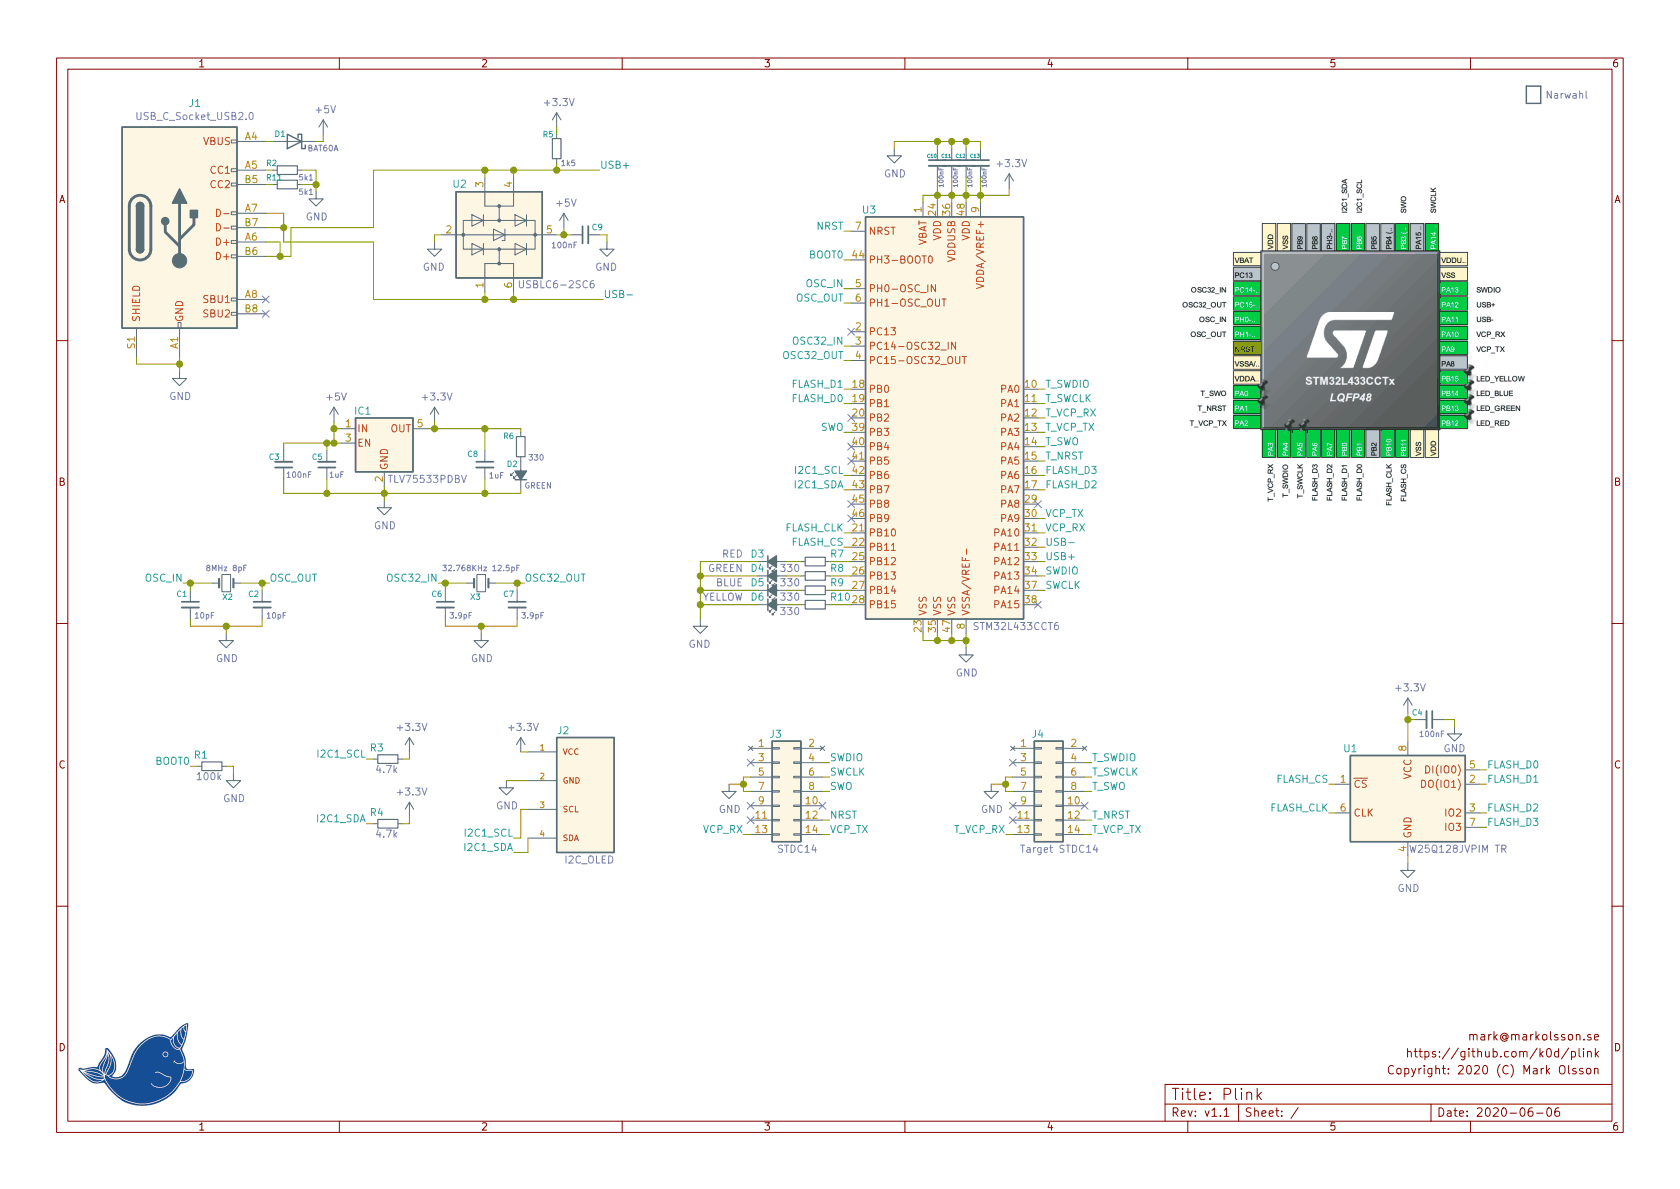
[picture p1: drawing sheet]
EESchema Schematic File Version 4
EELAYER 30 0
EELAYER END
$Descr A4 11693 8268
encoding utf-8
Sheet 1 1
Title "Plink"
Date "2020-06-06"
Rev "v1.1"
Comp "2020 (C) Mark Olsson"
Comment1 "mark@markolsson.se"
Comment2 "https://github.com/k0d/plink"
Comment3 ""
Comment4 ""
$EndDescr
$Comp
L Device:LED_Small_ALT D2
U 1 1
P 3625 3300
F 0 "D2" V 3700 3400 39  0000 R CNN
F 1 "GREEN" V 3550 3275 39  0000 R CNN
F 2 "01_Passives:LED_0603" V 3625 3300 50  0001 C CNN
F 3 "~" V 3625 3300 50  0001 C CNN
	1    3625 3300
	0    -1   -1   0   
$EndComp
$Comp
L Device:R_Small R6
U 1 1
P 3625 3100
F 0 "R6" H 3500 3175 39  0000 L CNN
F 1 "330" H 3675 3025 39  0000 L CNN
F 2 "01_Passives:R_0603" H 3625 3100 50  0001 C CNN
F 3 "~" H 3625 3100 50  0001 C CNN
	1    3625 3100
	1    0    0    -1  
$EndComp
$Comp
L Regulator_Linear:TLV75533PDBV IC?
U 1 1
P 2675 3075
AR Path="/5E929DEB/5ED2F955" Ref="IC?"  Part="1" 
AR Path="/5ED2F955" Ref="IC1"  Part="1" 
F 0 "IC1" H 2525 3300 50  0000 C CNN
F 1 "TLV75533PDBV" H 2975 2825 50  0000 C CNN
F 2 "01_Packages:SOT-23-5" H 2675 3400 50  0001 C CIN
F 3 "http://www.ti.com/lit/ds/symlink/tlv755p.pdf" H 2675 3125 50  0001 C CNN
	1    2675 3075
	1    0    0    -1  
$EndComp
$Comp
L power:GND #PWR?
U 1 1
P 2675 3475
AR Path="/5E929DEB/5ED2F956" Ref="#PWR?"  Part="1" 
AR Path="/5ED2F956" Ref="#PWR017"  Part="1" 
F 0 "#PWR017" H 2675 3225 50  0001 C CNN
F 1 "GND" H 2680 3302 50  0000 C CNN
F 2 "" H 2675 3475 50  0001 C CNN
F 3 "" H 2675 3475 50  0001 C CNN
	1    2675 3475
	1    0    0    -1  
$EndComp
$Comp
L power:+5V #PWR?
U 1 1
P 2325 2925
AR Path="/5E929DEB/5ED2F957" Ref="#PWR?"  Part="1" 
AR Path="/5ED2F957" Ref="#PWR014"  Part="1" 
F 0 "#PWR014" H 2325 2775 50  0001 C CNN
F 1 "+5V" H 2340 3098 50  0000 C CNN
F 2 "" H 2325 2925 50  0001 C CNN
F 3 "" H 2325 2925 50  0001 C CNN
	1    2325 2925
	1    0    0    -1  
$EndComp
$Comp
L Device:C_Small C?
U 1 1
P 2275 3225
AR Path="/5E929DEB/5ECA87D8" Ref="C?"  Part="1" 
AR Path="/5ECA87D8" Ref="C5"  Part="1" 
F 0 "C5" H 2300 3175 39  0000 L CNN
F 1 "1uF" H 2150 3300 39  0000 L CNN
F 2 "01_Passives:C_0603" H 2275 3225 50  0001 C CNN
F 3 "~" H 2275 3225 50  0001 C CNN
	1    2275 3225
	-1   0    0    1   
$EndComp
$Comp
L Device:C_Small C?
U 1 1
P 1975 3225
AR Path="/5E929DEB/5ECA87DA" Ref="C?"  Part="1" 
AR Path="/5ECA87DA" Ref="C3"  Part="1" 
F 0 "C3" H 2000 3175 39  0000 L CNN
F 1 "100nF" H 1775 3300 39  0000 L CNN
F 2 "01_Passives:C_0603" H 1975 3225 50  0001 C CNN
F 3 "~" H 1975 3225 50  0001 C CNN
	1    1975 3225
	-1   0    0    1   
$EndComp
$Comp
L power:+3.3V #PWR?
U 1 1
P 3025 2925
AR Path="/5E929DEB/5ECA87D7" Ref="#PWR?"  Part="1" 
AR Path="/5ECA87D7" Ref="#PWR019"  Part="1" 
F 0 "#PWR019" H 3025 2775 50  0001 C CNN
F 1 "+3.3V" H 3040 3098 50  0000 C CNN
F 2 "" H 3025 2925 50  0001 C CNN
F 3 "" H 3025 2925 50  0001 C CNN
	1    3025 2925
	1    0    0    -1  
$EndComp
$Comp
L power:GND #PWR?
U 1 1
P 1575 4400
AR Path="/5E90FEC6/5E9773BC" Ref="#PWR?"  Part="1" 
AR Path="/5E9773BC" Ref="#PWR03"  Part="1" 
F 0 "#PWR03" H 1575 4150 50  0001 C CNN
F 1 "GND" H 1580 4227 50  0000 C CNN
F 2 "" H 1575 4400 50  0001 C CNN
F 3 "" H 1575 4400 50  0001 C CNN
	1    1575 4400
	1    0    0    -1  
$EndComp
$Comp
L Device:C_Small C?
U 1 1
P 1825 4200
AR Path="/5E90FEC6/5E9773C2" Ref="C?"  Part="1" 
AR Path="/5E9773C2" Ref="C2"  Part="1" 
F 0 "C2" H 1725 4275 39  0000 L CNN
F 1 "10pF" H 1850 4125 39  0000 L CNN
F 2 "01_Passives:C_0603" H 1825 4200 50  0001 C CNN
F 3 "~" H 1825 4200 50  0001 C CNN
	1    1825 4200
	1    0    0    -1  
$EndComp
$Comp
L Device:C_Small C?
U 1 1
P 1325 4200
AR Path="/5E90FEC6/5E9773C8" Ref="C?"  Part="1" 
AR Path="/5E9773C8" Ref="C1"  Part="1" 
F 0 "C1" H 1225 4275 39  0000 L CNN
F 1 "10pF" H 1350 4125 39  0000 L CNN
F 2 "01_Passives:C_0603" H 1325 4200 50  0001 C CNN
F 3 "~" H 1325 4200 50  0001 C CNN
	1    1325 4200
	1    0    0    -1  
$EndComp
$Comp
L Device:R_Small R?
U 1 1
P 1475 5325
AR Path="/5E90FEC6/5EC7ACEF" Ref="R?"  Part="1" 
AR Path="/5EC7ACEF" Ref="R1"  Part="1" 
F 0 "R1" V 1550 5350 50  0000 L CNN
F 1 "100k" V 1400 5250 50  0000 L CNN
F 2 "01_Passives:R_0603" H 1475 5325 50  0001 C CNN
F 3 "~" H 1475 5325 50  0001 C CNN
	1    1475 5325
	0    -1   -1   0   
$EndComp
Text Label 1325 5325 2    50   ~ 0
BOOT0
Text Label 4200 2075 0    50   ~ 0
USB-
Text Label 4175 1175 0    50   ~ 0
USB+
Text Label 1875 4050 0    50   ~ 0
OSC_OUT
$Comp
L Device:Crystal_Small X?
U 1 1
P 1575 4050
AR Path="/5E90FEC6/5EBCBDAC" Ref="X?"  Part="1" 
AR Path="/5EBCBDAC" Ref="X2"  Part="1" 
F 0 "X2" H 1525 4150 39  0000 L CNN
F 1 "8MHz 8pF" H 1425 3950 39  0000 L CNN
F 2 "01_Packages:Crystal_4p_3225" H 1575 4050 50  0001 C CNN
F 3 "~" H 1575 4050 50  0001 C CNN
	1    1575 4050
	-1   0    0    1   
$EndComp
$Comp
L Device:R_Small R5
U 1 1
P 3875 1025
F 0 "R5" H 3775 1125 39  0000 L CNN
F 1 "1k5" H 3900 925 39  0000 L CNN
F 2 "01_Passives:R_0603" H 3875 1025 50  0001 C CNN
F 3 "~" H 3875 1025 50  0001 C CNN
	1    3875 1025
	1    0    0    -1  
$EndComp
$Comp
L power:+3.3V #PWR020
U 1 1
P 3875 875
F 0 "#PWR020" H 3875 725 50  0001 C CNN
F 1 "+3.3V" H 3890 1048 50  0000 C CNN
F 2 "" H 3875 875 50  0001 C CNN
F 3 "" H 3875 875 50  0001 C CNN
	1    3875 875 
	1    0    0    -1  
$EndComp
Text Label 1275 4050 2    50   ~ 0
OSC_IN
$Comp
L power:GND #PWR?
U 1 1
P 1625 5375
AR Path="/5E90FEC6/5EBCBDAA" Ref="#PWR?"  Part="1" 
AR Path="/5EBCBDAA" Ref="#PWR06"  Part="1" 
F 0 "#PWR06" H 1625 5125 50  0001 C CNN
F 1 "GND" H 1630 5202 50  0000 C CNN
F 2 "" H 1625 5375 50  0001 C CNN
F 3 "" H 1625 5375 50  0001 C CNN
	1    1625 5375
	1    0    0    -1  
$EndComp
$Comp
L power:+5V #PWR?
U 1 1
P 3925 1575
AR Path="/5E929DEB/5EBFFC1B" Ref="#PWR?"  Part="1" 
AR Path="/5EBFFC1B" Ref="#PWR021"  Part="1" 
F 0 "#PWR021" H 3925 1425 50  0001 C CNN
F 1 "+5V" H 3940 1748 50  0000 C CNN
F 2 "" H 3925 1575 50  0001 C CNN
F 3 "" H 3925 1575 50  0001 C CNN
	1    3925 1575
	1    0    0    -1  
$EndComp
$Comp
L Device:C_Small C?
U 1 1
P 4075 1625
AR Path="/5E929DEB/5EC46955" Ref="C?"  Part="1" 
AR Path="/5EC46955" Ref="C9"  Part="1" 
AR Path="/5EABF080/5EC46955" Ref="C?"  Part="1" 
F 0 "C9" V 4125 1500 40  0000 L CNN
F 1 "100nF" V 4000 1675 40  0000 L CNN
F 2 "01_Passives:C_0603" H 4075 1625 50  0001 C CNN
F 3 "~" H 4075 1625 50  0001 C CNN
	1    4075 1625
	0    -1   -1   0   
$EndComp
$Comp
L power:GND #PWR022
U 1 1
P 4225 1675
F 0 "#PWR022" H 4225 1425 50  0001 C CNN
F 1 "GND" H 4230 1502 50  0000 C CNN
F 2 "" H 4225 1675 50  0001 C CNN
F 3 "" H 4225 1675 50  0001 C CNN
	1    4225 1675
	-1   0    0    -1  
$EndComp
Wire Wire Line
	4225 1625 4175 1625
Wire Wire Line
	3875 875  3875 925 
Wire Wire Line
	3875 1175 3875 1125
Wire Wire Line
	3875 1175 4175 1175
Wire Wire Line
	4225 1675 4225 1625
Wire Wire Line
	3975 1625 3925 1625
Wire Wire Line
	3925 1625 3925 1575
Connection ~ 3925 1625
Wire Wire Line
	3925 1625 3875 1625
Wire Wire Line
	2375 2975 2325 2975
Wire Wire Line
	2325 2925 2325 2975
Wire Wire Line
	2375 3075 2325 3075
Connection ~ 2325 2975
Wire Wire Line
	2325 2975 2325 3075
Wire Wire Line
	2675 3375 2675 3425
Wire Wire Line
	2325 3075 2275 3075
Wire Wire Line
	1975 3075 1975 3125
Connection ~ 2325 3075
Wire Wire Line
	2275 3125 2275 3075
Connection ~ 2275 3075
Wire Wire Line
	2275 3075 1975 3075
Wire Wire Line
	1975 3325 1975 3425
Wire Wire Line
	1975 3425 2275 3425
Connection ~ 2675 3425
Wire Wire Line
	2675 3425 2675 3475
Wire Wire Line
	2275 3325 2275 3425
Connection ~ 2275 3425
Wire Wire Line
	2275 3425 2675 3425
Wire Wire Line
	2975 2975 3025 2975
Wire Wire Line
	3025 2975 3025 2925
Wire Wire Line
	3025 2975 3375 2975
Connection ~ 3025 2975
$Comp
L Device:C_Small C?
U 1 1
P 3375 3225
AR Path="/5E929DEB/5EC1C08E" Ref="C?"  Part="1" 
AR Path="/5EC1C08E" Ref="C8"  Part="1" 
F 0 "C8" H 3250 3300 39  0000 L CNN
F 1 "1uF" H 3400 3150 39  0000 L CNN
F 2 "01_Passives:C_0603" H 3375 3225 50  0001 C CNN
F 3 "~" H 3375 3225 50  0001 C CNN
	1    3375 3225
	1    0    0    -1  
$EndComp
Wire Wire Line
	3375 2975 3375 3125
Wire Wire Line
	3375 2975 3625 2975
Connection ~ 3375 2975
Wire Wire Line
	3375 3425 3375 3325
Wire Wire Line
	2675 3425 3375 3425
Wire Wire Line
	3375 3425 3625 3425
Wire Wire Line
	3625 3425 3625 3400
Connection ~ 3375 3425
Wire Wire Line
	3625 2975 3625 3000
Wire Wire Line
	1575 5325 1625 5325
Wire Wire Line
	1625 5325 1625 5375
Wire Wire Line
	1375 5325 1325 5325
Wire Wire Line
	1475 4050 1325 4050
Wire Wire Line
	1325 4050 1325 4100
Wire Wire Line
	1325 4300 1325 4350
Wire Wire Line
	1325 4350 1575 4350
Wire Wire Line
	1575 4350 1825 4350
Wire Wire Line
	1825 4350 1825 4300
Wire Wire Line
	1675 4050 1825 4050
Wire Wire Line
	1825 4050 1825 4100
Wire Wire Line
	1275 4050 1325 4050
Connection ~ 1325 4050
Wire Wire Line
	1825 4050 1875 4050
Connection ~ 1825 4050
Connection ~ 1575 4350
Wire Wire Line
	1575 4400 1575 4350
$Comp
L Device:R_Small R?
U 1 1
P 2700 5275
AR Path="/5E90FEC6/5ED9C532" Ref="R?"  Part="1" 
AR Path="/5ED9C532" Ref="R3"  Part="1" 
F 0 "R3" V 2775 5300 50  0000 L CNN
F 1 "4.7k" V 2625 5200 50  0000 L CNN
F 2 "01_Passives:R_0603" H 2700 5275 50  0001 C CNN
F 3 "~" H 2700 5275 50  0001 C CNN
	1    2700 5275
	0    -1   -1   0   
$EndComp
Wire Wire Line
	2850 5225 2850 5275
Wire Wire Line
	2850 5275 2800 5275
Wire Wire Line
	2600 5275 2550 5275
$Comp
L power:+3.3V #PWR?
U 1 1
P 2850 5225
AR Path="/5E929DEB/5EDC26E6" Ref="#PWR?"  Part="1" 
AR Path="/5EDC26E6" Ref="#PWR07"  Part="1" 
F 0 "#PWR07" H 2850 5075 50  0001 C CNN
F 1 "+3.3V" H 2865 5398 50  0000 C CNN
F 2 "" H 2850 5225 50  0001 C CNN
F 3 "" H 2850 5225 50  0001 C CNN
	1    2850 5225
	1    0    0    -1  
$EndComp
Text Label 2550 5275 2    50   ~ 0
I2C1_SCL
$Comp
L Device:R_Small R?
U 1 1
P 2700 5725
AR Path="/5E90FEC6/5EDC36BD" Ref="R?"  Part="1" 
AR Path="/5EDC36BD" Ref="R4"  Part="1" 
F 0 "R4" V 2775 5750 50  0000 L CNN
F 1 "4.7k" V 2625 5650 50  0000 L CNN
F 2 "01_Passives:R_0603" H 2700 5725 50  0001 C CNN
F 3 "~" H 2700 5725 50  0001 C CNN
	1    2700 5725
	0    -1   -1   0   
$EndComp
Wire Wire Line
	2850 5675 2850 5725
Wire Wire Line
	2850 5725 2800 5725
Wire Wire Line
	2600 5725 2550 5725
$Comp
L power:+3.3V #PWR?
U 1 1
P 2850 5675
AR Path="/5E929DEB/5EDC36CA" Ref="#PWR?"  Part="1" 
AR Path="/5EDC36CA" Ref="#PWR08"  Part="1" 
F 0 "#PWR08" H 2850 5525 50  0001 C CNN
F 1 "+3.3V" H 2865 5848 50  0000 C CNN
F 2 "" H 2850 5675 50  0001 C CNN
F 3 "" H 2850 5675 50  0001 C CNN
	1    2850 5675
	1    0    0    -1  
$EndComp
Text Label 2550 5725 2    50   ~ 0
I2C1_SDA
$Comp
L 00_Components:I2C_OLED J2
U 1 1
P 5375 5825
F 0 "J2" H 3875 6575 50  0000 L CNN
F 1 "I2C_OLED" H 3925 5675 50  0000 L CNN
F 2 "00_Components:OLED_i2c" H 5375 5825 50  0001 L BNN
F 3 "" H 5375 5825 50  0001 C CNN
	1    5375 5825
	1    0    0    -1  
$EndComp
Wire Wire Line
	3675 5825 3675 5925
Text Label 3575 5825 2    50   ~ 0
I2C1_SCL
Wire Wire Line
	3675 5925 3575 5925
Wire Wire Line
	3625 5825 3575 5825
Wire Wire Line
	3625 5625 3625 5825
Wire Wire Line
	3675 5625 3625 5625
Wire Wire Line
	3525 5425 3675 5425
Wire Wire Line
	3625 5225 3675 5225
Text Label 3575 5925 2    50   ~ 0
I2C1_SDA
$Comp
L power:+3.3V #PWR?
U 1 1
P 3625 5225
AR Path="/5E929DEB/5E9A36AD" Ref="#PWR?"  Part="1" 
AR Path="/5E9A36AD" Ref="#PWR015"  Part="1" 
F 0 "#PWR015" H 3625 5075 50  0001 C CNN
F 1 "+3.3V" H 3640 5398 50  0000 C CNN
F 2 "" H 3625 5225 50  0001 C CNN
F 3 "" H 3625 5225 50  0001 C CNN
	1    3625 5225
	1    0    0    -1  
$EndComp
$Comp
L power:GND #PWR?
U 1 1
P 3525 5425
AR Path="/5E929DEB/5E9A36A7" Ref="#PWR?"  Part="1" 
AR Path="/5E9A36A7" Ref="#PWR013"  Part="1" 
F 0 "#PWR013" H 3525 5175 50  0001 C CNN
F 1 "GND" H 3530 5252 50  0000 C CNN
F 2 "" H 3525 5425 50  0001 C CNN
F 3 "" H 3525 5425 50  0001 C CNN
	1    3525 5425
	1    0    0    -1  
$EndComp
NoConn ~ 7050 5300
Wire Wire Line
	7000 5800 7050 5800
Wire Wire Line
	7000 5450 7000 5400
Connection ~ 7000 5450
Wire Wire Line
	7000 5450 6900 5450
Wire Wire Line
	7000 5400 7050 5400
Wire Wire Line
	7000 5500 7050 5500
$Comp
L power:GND #PWR?
U 1 1
P 6900 5450
AR Path="/5E90FEC6/5ECD23DB" Ref="#PWR?"  Part="1" 
AR Path="/5ECD23DB" Ref="#PWR026"  Part="1" 
F 0 "#PWR026" H 6900 5200 50  0001 C CNN
F 1 "GND" H 6905 5277 50  0000 C CNN
F 2 "" H 6900 5450 50  0001 C CNN
F 3 "" H 6900 5450 50  0001 C CNN
	1    6900 5450
	1    0    0    -1  
$EndComp
Text Label 7000 5800 2    50   ~ 0
T_VCP_RX
Wire Wire Line
	7550 5800 7600 5800
Wire Wire Line
	7550 5700 7600 5700
Wire Wire Line
	7550 5500 7600 5500
Wire Wire Line
	7550 5400 7600 5400
Wire Wire Line
	7550 5300 7600 5300
Wire Wire Line
	7000 5500 7000 5450
Text Label 7600 5500 0    50   ~ 0
T_SWO
Text Label 7600 5800 0    50   ~ 0
T_VCP_TX
$Comp
L 00_Components:STDC14 J?
U 1 1
P 7250 5500
AR Path="/5E90FEC6/5ECD23C8" Ref="J?"  Part="1" 
AR Path="/5ECD23C8" Ref="J4"  Part="1" 
F 0 "J4" H 7225 5900 50  0000 C CNN
F 1 "Target STDC14" H 7375 5100 50  0000 C CNN
F 2 "01_Headers_1.27:M_2x07_1.27_V_SMD" H 7250 5500 50  0001 C CNN
F 3 "~" H 7250 5500 50  0001 C CNN
	1    7250 5500
	1    0    0    -1  
$EndComp
NoConn ~ 7550 5600
NoConn ~ 7050 5700
NoConn ~ 7050 5600
Text Label 7600 5300 0    50   ~ 0
T_SWDIO
Text Label 7600 5400 0    50   ~ 0
T_SWCLK
Text Label 7600 5700 0    50   ~ 0
T_NRST
Text Label 5175 5800 2    50   ~ 0
VCP_RX
NoConn ~ 5225 5300
Wire Wire Line
	5175 5800 5225 5800
Wire Wire Line
	5175 5450 5175 5400
Connection ~ 5175 5450
Wire Wire Line
	5175 5450 5075 5450
Wire Wire Line
	5175 5400 5225 5400
Wire Wire Line
	5175 5500 5225 5500
$Comp
L power:GND #PWR?
U 1 1
P 5075 5450
AR Path="/5E90FEC6/5ECA87E4" Ref="#PWR?"  Part="1" 
AR Path="/5ECA87E4" Ref="#PWR023"  Part="1" 
F 0 "#PWR023" H 5075 5200 50  0001 C CNN
F 1 "GND" H 5080 5277 50  0000 C CNN
F 2 "" H 5075 5450 50  0001 C CNN
F 3 "" H 5075 5450 50  0001 C CNN
	1    5075 5450
	1    0    0    -1  
$EndComp
Wire Wire Line
	5725 5800 5775 5800
Wire Wire Line
	5725 5700 5775 5700
Wire Wire Line
	5725 5400 5775 5400
Wire Wire Line
	5725 5300 5775 5300
Wire Wire Line
	5175 5500 5175 5450
Text Label 5775 5800 0    50   ~ 0
VCP_TX
$Comp
L 00_Components:STDC14 J?
U 1 1
P 5425 5500
AR Path="/5E90FEC6/5ECA87DC" Ref="J?"  Part="1" 
AR Path="/5ECA87DC" Ref="J3"  Part="1" 
F 0 "J3" H 5400 5900 50  0000 C CNN
F 1 "STDC14" H 5550 5100 50  0000 C CNN
F 2 "01_Headers_1.27:M_2x07_1.27_V_SMD" H 5425 5500 50  0001 C CNN
F 3 "~" H 5425 5500 50  0001 C CNN
	1    5425 5500
	1    0    0    -1  
$EndComp
NoConn ~ 5725 5600
NoConn ~ 5225 5700
NoConn ~ 5225 5600
Text Label 5775 5300 0    50   ~ 0
SWDIO
Text Label 5775 5400 0    50   ~ 0
SWCLK
Text Label 5775 5700 0    50   ~ 0
NRST
Wire Wire Line
	5775 4200 5925 4200
Wire Wire Line
	5775 4100 5925 4100
Wire Wire Line
	5775 4000 5925 4000
Wire Wire Line
	5775 3900 5925 3900
Wire Wire Line
	7225 3400 7275 3400
Wire Wire Line
	7225 3300 7275 3300
Text Label 7275 3200 0    50   ~ 0
T_NRST
Text Label 7275 3100 0    50   ~ 0
T_SWO
Wire Wire Line
	7225 3200 7275 3200
Wire Wire Line
	7225 3100 7275 3100
Text Label 7275 2800 0    50   ~ 0
T_SWCLK
Text Label 7275 2700 0    50   ~ 0
T_SWDIO
Wire Wire Line
	7225 3000 7275 3000
Wire Wire Line
	7225 2900 7275 2900
Text Label 7275 2900 0    50   ~ 0
T_VCP_RX
Text Label 7275 3000 0    50   ~ 0
T_VCP_TX
Text Label 5875 2100 2    50   ~ 0
OSC_OUT
Text Label 5875 2000 2    50   ~ 0
OSC_IN
Wire Wire Line
	7225 4100 7275 4100
Wire Wire Line
	7225 4000 7275 4000
Wire Wire Line
	7225 3900 7275 3900
Wire Wire Line
	7225 3800 7275 3800
Wire Wire Line
	7225 3700 7275 3700
Wire Wire Line
	7225 3600 7275 3600
Wire Wire Line
	5875 3400 5925 3400
Wire Wire Line
	5875 3300 5925 3300
Connection ~ 6725 4450
Wire Wire Line
	6725 4450 6725 4500
Wire Wire Line
	6625 4450 6725 4450
Connection ~ 6625 4450
Wire Wire Line
	6625 4400 6625 4450
Wire Wire Line
	6525 4450 6625 4450
Connection ~ 6525 4450
Wire Wire Line
	6525 4400 6525 4450
Wire Wire Line
	6725 4450 6725 4400
Wire Wire Line
	6425 4450 6525 4450
Wire Wire Line
	6425 4400 6425 4450
Wire Wire Line
	6725 975  6625 975 
Connection ~ 6725 975 
Wire Wire Line
	6725 1025 6725 975 
Wire Wire Line
	6625 975  6525 975 
Connection ~ 6625 975 
Wire Wire Line
	6625 1025 6625 975 
Connection ~ 6525 975 
Wire Wire Line
	6525 1025 6525 975 
Wire Wire Line
	7025 1300 7025 1350
$Comp
L power:+3.3V #PWR?
U 1 1
P 7025 1300
AR Path="/5E90FEC6/5ECA87E5" Ref="#PWR?"  Part="1" 
AR Path="/5ECA87E5" Ref="#PWR028"  Part="1" 
AR Path="/5EABF080/5ECA87E5" Ref="#PWR?"  Part="1" 
F 0 "#PWR028" H 7025 1150 50  0001 C CNN
F 1 "+3.3V" H 7040 1473 50  0000 C CNN
F 2 "" H 7025 1300 50  0001 C CNN
F 3 "" H 7025 1300 50  0001 C CNN
	1    7025 1300
	1    0    0    -1  
$EndComp
Wire Wire Line
	6225 1025 6225 975 
Wire Wire Line
	6825 975  6725 975 
Wire Wire Line
	6825 1025 6825 975 
Wire Wire Line
	6825 1350 7025 1350
Connection ~ 6825 1350
Wire Wire Line
	6825 1350 6825 1225
Wire Wire Line
	6725 1350 6725 1225
Wire Wire Line
	6625 1350 6625 1225
Wire Wire Line
	6525 1350 6525 1225
Wire Wire Line
	6525 1350 6625 1350
Connection ~ 6525 1350
Wire Wire Line
	6525 1400 6525 1350
Wire Wire Line
	6625 1350 6725 1350
Connection ~ 6625 1350
Wire Wire Line
	6625 1400 6625 1350
Wire Wire Line
	6725 1350 6825 1350
Connection ~ 6725 1350
Wire Wire Line
	6725 1400 6725 1350
Wire Wire Line
	6825 1350 6825 1400
Wire Wire Line
	6425 1350 6525 1350
Wire Wire Line
	6425 1400 6425 1350
Text Label 5875 1800 2    50   ~ 0
BOOT0
$Comp
L Device:C_Small C?
U 1 1
P 6725 1125
AR Path="/5E929DEB/5EE6B678" Ref="C?"  Part="1" 
AR Path="/5EE6B678" Ref="C12"  Part="1" 
AR Path="/5EABF080/5EE6B678" Ref="C?"  Part="1" 
F 0 "C12" H 6650 1175 24  0000 L CNN
F 1 "100nF" V 6750 950 31  0000 L CNN
F 2 "01_Passives:C_0603" H 6725 1125 50  0001 C CNN
F 3 "~" H 6725 1125 50  0001 C CNN
	1    6725 1125
	1    0    0    -1  
$EndComp
$Comp
L Device:C_Small C?
U 1 1
P 6525 1125
AR Path="/5E929DEB/5ED2F95F" Ref="C?"  Part="1" 
AR Path="/5ED2F95F" Ref="C10"  Part="1" 
AR Path="/5EABF080/5ED2F95F" Ref="C?"  Part="1" 
F 0 "C10" H 6450 1175 24  0000 L CNN
F 1 "100nF" V 6550 950 31  0000 L CNN
F 2 "01_Passives:C_0603" H 6525 1125 50  0001 C CNN
F 3 "~" H 6525 1125 50  0001 C CNN
	1    6525 1125
	1    0    0    -1  
$EndComp
$Comp
L Device:C_Small C?
U 1 1
P 6625 1125
AR Path="/5E929DEB/5ED2F95E" Ref="C?"  Part="1" 
AR Path="/5ED2F95E" Ref="C11"  Part="1" 
AR Path="/5EABF080/5ED2F95E" Ref="C?"  Part="1" 
F 0 "C11" H 6550 1175 24  0000 L CNN
F 1 "100nF" V 6650 950 31  0000 L CNN
F 2 "01_Passives:C_0603" H 6625 1125 50  0001 C CNN
F 3 "~" H 6625 1125 50  0001 C CNN
	1    6625 1125
	1    0    0    -1  
$EndComp
$Comp
L power:GND #PWR025
U 1 1
P 6225 1025
F 0 "#PWR025" H 6225 775 50  0001 C CNN
F 1 "GND" H 6230 852 50  0000 C CNN
F 2 "" H 6225 1025 50  0001 C CNN
F 3 "" H 6225 1025 50  0001 C CNN
	1    6225 1025
	1    0    0    -1  
$EndComp
$Comp
L Device:C_Small C?
U 1 1
P 6825 1125
AR Path="/5E929DEB/5ED2F95D" Ref="C?"  Part="1" 
AR Path="/5ED2F95D" Ref="C13"  Part="1" 
AR Path="/5EABF080/5ED2F95D" Ref="C?"  Part="1" 
F 0 "C13" H 6750 1175 24  0000 L CNN
F 1 "100nF" V 6850 950 31  0000 L CNN
F 2 "01_Passives:C_0603" H 6825 1125 50  0001 C CNN
F 3 "~" H 6825 1125 50  0001 C CNN
	1    6825 1125
	1    0    0    -1  
$EndComp
Wire Wire Line
	5275 4000 4875 4000
Wire Wire Line
	5275 4100 4875 4100
Wire Wire Line
	5275 4200 4875 4200
Wire Wire Line
	5275 3900 4875 3900
Wire Wire Line
	5575 4000 5475 4000
$Comp
L Device:R_Small R8
U 1 1
P 5675 4000
F 0 "R8" V 5725 4100 50  0000 L CNN
F 1 "330" V 5625 3750 50  0000 L CNN
F 2 "01_Passives:R_0603" H 5675 4000 50  0001 C CNN
F 3 "~" H 5675 4000 50  0001 C CNN
	1    5675 4000
	0    1    -1   0   
$EndComp
Wire Wire Line
	5575 3900 5475 3900
$Comp
L Device:R_Small R7
U 1 1
P 5675 3900
F 0 "R7" V 5725 4000 50  0000 L CNN
F 1 "330" V 5625 3650 50  0000 L CNN
F 2 "01_Passives:R_0603" H 5675 3900 50  0001 C CNN
F 3 "~" H 5675 3900 50  0001 C CNN
	1    5675 3900
	0    1    -1   0   
$EndComp
$Comp
L Device:LED_Small_ALT D3
U 1 1
P 5375 3900
F 0 "D3" H 5325 3850 50  0000 R CNN
F 1 "RED" H 5175 3850 50  0000 R CNN
F 2 "01_Passives:LED_0603" V 5375 3900 50  0001 C CNN
F 3 "C118330" H 4675 3850 50  0001 C CNN
	1    5375 3900
	1    0    0    1   
$EndComp
Wire Wire Line
	5575 4200 5475 4200
$Comp
L Device:R_Small R10
U 1 1
P 5675 4200
F 0 "R10" V 5725 4300 50  0000 L CNN
F 1 "330" V 5625 3950 50  0000 L CNN
F 2 "01_Passives:R_0603" H 5675 4200 50  0001 C CNN
F 3 "~" H 5675 4200 50  0001 C CNN
	1    5675 4200
	0    1    -1   0   
$EndComp
$Comp
L Device:LED_Small_ALT D6
U 1 1
P 5375 4200
F 0 "D6" H 5325 4150 50  0000 R CNN
F 1 "YELLOW" H 5175 4150 50  0000 R CNN
F 2 "01_Passives:LED_0603" V 5375 4200 50  0001 C CNN
F 3 "C375445" H 4675 4150 50  0001 C CNN
	1    5375 4200
	1    0    0    1   
$EndComp
$Comp
L power:GND #PWR?
U 1 1
P 4875 4300
AR Path="/5E90FEC6/5F98656A" Ref="#PWR?"  Part="1" 
AR Path="/5F98656A" Ref="#PWR024"  Part="1" 
F 0 "#PWR024" H 4875 4050 50  0001 C CNN
F 1 "GND" H 4880 4127 50  0000 C CNN
F 2 "" H 4875 4300 50  0001 C CNN
F 3 "" H 4875 4300 50  0001 C CNN
	1    4875 4300
	-1   0    0    -1  
$EndComp
Wire Wire Line
	5575 4100 5475 4100
$Comp
L Device:R_Small R9
U 1 1
P 5675 4100
F 0 "R9" V 5725 4200 50  0000 L CNN
F 1 "330" V 5625 3850 50  0000 L CNN
F 2 "01_Passives:R_0603" H 5675 4100 50  0001 C CNN
F 3 "~" H 5675 4100 50  0001 C CNN
	1    5675 4100
	0    1    -1   0   
$EndComp
$Comp
L Device:LED_Small_ALT D5
U 1 1
P 5375 4100
F 0 "D5" H 5325 4050 50  0000 R CNN
F 1 "BLUE" H 5175 4050 50  0000 R CNN
F 2 "01_Passives:LED_0603" V 5375 4100 50  0001 C CNN
F 3 "C193191" H 4675 4050 50  0001 C CNN
	1    5375 4100
	1    0    0    1   
$EndComp
Text Label 7275 3700 0    50   ~ 0
VCP_RX
Text Label 7275 3600 0    50   ~ 0
VCP_TX
Text Label 7275 4100 0    50   ~ 0
SWCLK
Text Label 7275 4000 0    50   ~ 0
SWDIO
Text Label 7275 3800 0    50   ~ 0
USB-
Text Label 7275 3900 0    50   ~ 0
USB+
Text Label 5875 3400 2    50   ~ 0
I2C1_SDA
Text Label 5875 3300 2    50   ~ 0
I2C1_SCL
Text Label 5875 1600 2    50   ~ 0
NRST
$Comp
L power:GND #PWR?
U 1 1
P 6725 4500
AR Path="/5E90FEC6/5ECA87C6" Ref="#PWR?"  Part="1" 
AR Path="/5ECA87C6" Ref="#PWR027"  Part="1" 
F 0 "#PWR027" H 6725 4250 50  0001 C CNN
F 1 "GND" H 6730 4327 50  0000 C CNN
F 2 "" H 6725 4500 50  0001 C CNN
F 3 "" H 6725 4500 50  0001 C CNN
	1    6725 4500
	1    0    0    -1  
$EndComp
NoConn ~ 5925 2300
NoConn ~ 5925 2900
NoConn ~ 5925 3100
NoConn ~ 5925 3200
NoConn ~ 5925 3600
NoConn ~ 5925 3500
NoConn ~ 7225 4200
NoConn ~ 7225 3500
Wire Wire Line
	6225 975  6525 975 
$Comp
L 00_Graphics:Graphic X1
U 1 1
P 10675 650
F 0 "X1" H 10575 750 50  0001 L BNN
F 1 "Narwahl" H 10755 650 50  0000 L CNN
F 2 "00_Graphics:Narwahl" H 10575 400 50  0001 L BNN
F 3 "" H 10475 100 50  0001 L BNN
	1    10675 650 
	1    0    0    -1  
$EndComp
$Comp
L 00_Components:STM32L433CCT6 U3
U 1 1
P 6625 2900
F 0 "U3" H 6050 4350 50  0000 C CNN
F 1 "STM32L433CCT6" H 7075 1450 50  0000 C CNN
F 2 "01_Packages:LQFP_48_7x7_0.5" H 6025 1500 50  0001 R CNN
F 3 "https://www.st.com/resource/en/datasheet/stm32l433cc.pdf" H 6625 2900 50  0001 C CNN
	1    6625 2900
	1    0    0    -1  
$EndComp
$Comp
L Memory_Flash:W25Q128JVS U1
U 1 1
P 9800 5550
F 0 "U1" H 9400 5900 50  0000 C CNN
F 1 "W25Q128JVPIM TR" H 10150 5200 50  0000 C CNN
F 2 "01_Packages:WSON_8_6x5_1.27" H 9800 5550 50  0001 C CNN
F 3 "https://www.mouser.se/datasheet/2/949/w25q128jv_revf_03272018_plus-1489608.pdf" H 9800 5550 50  0001 C CNN
	1    9800 5550
	1    0    0    -1  
$EndComp
Text Label 10350 5350 0    50   ~ 0
FLASH_D0
Text Label 10350 5450 0    50   ~ 0
FLASH_D1
Text Label 10350 5650 0    50   ~ 0
FLASH_D2
Text Label 10350 5750 0    50   ~ 0
FLASH_D3
Text Label 9250 5450 2    50   ~ 0
FLASH_CS
Text Label 9250 5650 2    50   ~ 0
FLASH_CLK
$Comp
L power:+3.3V #PWR010
U 1 1
P 9800 4950
F 0 "#PWR010" H 9800 4800 50  0001 C CNN
F 1 "+3.3V" H 9815 5123 50  0000 C CNN
F 2 "" H 9800 4950 50  0001 C CNN
F 3 "" H 9800 4950 50  0001 C CNN
	1    9800 4950
	1    0    0    -1  
$EndComp
$Comp
L power:GND #PWR?
U 1 1
P 9800 6000
AR Path="/5E929DEB/5EBF05C8" Ref="#PWR?"  Part="1" 
AR Path="/5EBF05C8" Ref="#PWR011"  Part="1" 
F 0 "#PWR011" H 9800 5750 50  0001 C CNN
F 1 "GND" H 9805 5827 50  0000 C CNN
F 2 "" H 9800 6000 50  0001 C CNN
F 3 "" H 9800 6000 50  0001 C CNN
	1    9800 6000
	1    0    0    -1  
$EndComp
$Comp
L Device:C_Small C?
U 1 1
P 9950 5000
AR Path="/5E929DEB/5EBF0B84" Ref="C?"  Part="1" 
AR Path="/5EBF0B84" Ref="C4"  Part="1" 
F 0 "C4" V 9900 4875 39  0000 L CNN
F 1 "100nF" V 10050 4925 39  0000 L CNN
F 2 "01_Passives:C_0603" H 9950 5000 50  0001 C CNN
F 3 "~" H 9950 5000 50  0001 C CNN
	1    9950 5000
	0    1    1    0   
$EndComp
$Comp
L power:GND #PWR?
U 1 1
P 10125 5050
AR Path="/5E929DEB/5EBF1C8A" Ref="#PWR?"  Part="1" 
AR Path="/5EBF1C8A" Ref="#PWR012"  Part="1" 
F 0 "#PWR012" H 10125 4800 50  0001 C CNN
F 1 "GND" H 10125 4900 50  0000 C CNN
F 2 "" H 10125 5050 50  0001 C CNN
F 3 "" H 10125 5050 50  0001 C CNN
	1    10125 5050
	1    0    0    -1  
$EndComp
Wire Wire Line
	9800 6000 9800 5950
Wire Wire Line
	9250 5450 9300 5450
Wire Wire Line
	9250 5650 9300 5650
Wire Wire Line
	10300 5750 10350 5750
Wire Wire Line
	10300 5650 10350 5650
Wire Wire Line
	10300 5450 10350 5450
Wire Wire Line
	10300 5350 10350 5350
Wire Wire Line
	9800 4950 9800 5000
Wire Wire Line
	9800 5000 9850 5000
Connection ~ 9800 5000
Wire Wire Line
	9800 5000 9800 5150
Wire Wire Line
	10050 5000 10125 5000
Wire Wire Line
	10125 5000 10125 5050
Text Label 5875 3800 2    50   ~ 0
FLASH_CS
Text Label 5875 3700 2    50   ~ 0
FLASH_CLK
Text Label 5875 2800 2    50   ~ 0
FLASH_D0
Text Label 5875 2700 2    50   ~ 0
FLASH_D1
Text Label 7275 3400 0    50   ~ 0
FLASH_D2
Text Label 7275 3300 0    50   ~ 0
FLASH_D3
Wire Wire Line
	5875 3700 5925 3700
Wire Wire Line
	5875 3800 5925 3800
Wire Wire Line
	5875 2700 5925 2700
Wire Wire Line
	5875 2800 5925 2800
Wire Wire Line
	7225 2700 7275 2700
Wire Wire Line
	7225 2800 7275 2800
Text Label 5875 3000 2    50   ~ 0
SWO
Wire Wire Line
	5875 3000 5925 3000
Text Label 5875 2500 2    50   ~ 0
OSC32_OUT
Text Label 5875 2400 2    50   ~ 0
OSC32_IN
Wire Wire Line
	5875 1600 5925 1600
Wire Wire Line
	5875 1800 5925 1800
Wire Wire Line
	5875 2000 5925 2000
Wire Wire Line
	5875 2100 5925 2100
Wire Wire Line
	5875 2400 5925 2400
Wire Wire Line
	5875 2500 5925 2500
$Comp
L power:GND #PWR?
U 1 1
P 3350 4400
AR Path="/5E90FEC6/5EFE9A17" Ref="#PWR?"  Part="1" 
AR Path="/5EFE9A17" Ref="#PWR018"  Part="1" 
F 0 "#PWR018" H 3350 4150 50  0001 C CNN
F 1 "GND" H 3355 4227 50  0000 C CNN
F 2 "" H 3350 4400 50  0001 C CNN
F 3 "" H 3350 4400 50  0001 C CNN
	1    3350 4400
	1    0    0    -1  
$EndComp
$Comp
L Device:C_Small C?
U 1 1
P 3600 4200
AR Path="/5E90FEC6/5EFE9A21" Ref="C?"  Part="1" 
AR Path="/5EFE9A21" Ref="C7"  Part="1" 
F 0 "C7" H 3500 4275 39  0000 L CNN
F 1 "3.9pF" H 3625 4125 39  0000 L CNN
F 2 "01_Passives:C_0603" H 3600 4200 50  0001 C CNN
F 3 "~" H 3600 4200 50  0001 C CNN
	1    3600 4200
	1    0    0    -1  
$EndComp
$Comp
L Device:C_Small C?
U 1 1
P 3100 4200
AR Path="/5E90FEC6/5EFE9A2B" Ref="C?"  Part="1" 
AR Path="/5EFE9A2B" Ref="C6"  Part="1" 
F 0 "C6" H 3000 4275 39  0000 L CNN
F 1 "3.9pF" H 3125 4125 39  0000 L CNN
F 2 "01_Passives:C_0603" H 3100 4200 50  0001 C CNN
F 3 "~" H 3100 4200 50  0001 C CNN
	1    3100 4200
	1    0    0    -1  
$EndComp
Text Label 3650 4050 0    50   ~ 0
OSC32_OUT
Text Label 3050 4050 2    50   ~ 0
OSC32_IN
Wire Wire Line
	3100 4050 3100 4100
Wire Wire Line
	3100 4300 3100 4350
Wire Wire Line
	3100 4350 3350 4350
Wire Wire Line
	3350 4350 3600 4350
Wire Wire Line
	3600 4350 3600 4300
Wire Wire Line
	3600 4050 3600 4100
Wire Wire Line
	3050 4050 3100 4050
Wire Wire Line
	3600 4050 3650 4050
Connection ~ 3350 4350
Wire Wire Line
	3350 4400 3350 4350
Text Label 5775 5500 0    50   ~ 0
SWO
Wire Wire Line
	5725 5500 5775 5500
Wire Wire Line
	4875 3900 4875 4000
Connection ~ 4875 4000
Wire Wire Line
	4875 4000 4875 4100
Connection ~ 4875 4100
Wire Wire Line
	4875 4100 4875 4200
Connection ~ 4875 4200
Wire Wire Line
	4875 4200 4875 4300
$Comp
L Device:Crystal_Small X?
U 1 1
P 3350 4050
AR Path="/5E90FEC6/5F128A04" Ref="X?"  Part="1" 
AR Path="/5F128A04" Ref="X3"  Part="1" 
F 0 "X3" H 3350 4150 39  0000 L CNN
F 1 "32.768KHz 12.5pF" H 3075 3950 39  0000 L CNN
F 2 "01_Packages:Crystal_2p_2012" H 3350 4050 50  0001 C CNN
F 3 "~" H 3350 4050 50  0001 C CNN
	1    3350 4050
	-1   0    0    1   
$EndComp
Wire Wire Line
	3450 4050 3600 4050
Connection ~ 3600 4050
Connection ~ 3100 4050
Wire Wire Line
	3100 4050 3250 4050
Connection ~ 3875 1175
Wire Wire Line
	1250 2525 1250 2575
Connection ~ 1250 2525
Wire Wire Line
	950  2525 1250 2525
Wire Wire Line
	1250 2475 1250 2525
$Comp
L Device:R_Small R2
U 1 1
P 2000 1175
F 0 "R2" V 1950 1025 39  0000 L CNN
F 1 "5k1" V 2050 1250 39  0000 L CNN
F 2 "01_Passives:R_0603" H 2000 1175 50  0001 C CNN
F 3 "~" H 2000 1175 50  0001 C CNN
	1    2000 1175
	0    1    1    0   
$EndComp
Wire Wire Line
	1850 975  1900 975 
$Comp
L power:GND #PWR02
U 1 1
P 1250 2575
F 0 "#PWR02" H 1250 2325 50  0001 C CNN
F 1 "GND" H 1255 2402 50  0000 C CNN
F 2 "" H 1250 2575 50  0001 C CNN
F 3 "" H 1250 2575 50  0001 C CNN
	1    1250 2575
	1    0    0    -1  
$EndComp
Wire Wire Line
	3025 1675 3025 1625
Wire Wire Line
	2200 975  2250 975 
Wire Wire Line
	3575 2075 4200 2075
Connection ~ 3575 2075
Wire Wire Line
	3575 2025 3575 2075
Wire Wire Line
	3375 2075 3575 2075
Connection ~ 3375 2075
Wire Wire Line
	3375 2025 3375 2075
Wire Wire Line
	3575 1175 3875 1175
Connection ~ 3575 1175
Wire Wire Line
	3575 1225 3575 1175
Wire Wire Line
	3375 1175 3575 1175
Connection ~ 3375 1175
Wire Wire Line
	3375 1225 3375 1175
Wire Wire Line
	2600 1175 3375 1175
Wire Wire Line
	2600 2075 3375 2075
Wire Wire Line
	3075 1625 3025 1625
Wire Wire Line
	2600 1675 2600 2075
Wire Wire Line
	2600 1575 2600 1175
$Comp
L Diode:BAT60A D1
U 1 1
P 2050 975
F 0 "D1" H 2150 925 40  0000 C CNN
F 1 "BAT60A" H 1850 1025 40  0000 C CNN
F 2 "01_Passives:D_SOD_323" H 2050 800 50  0001 C CNN
F 3 "https://www.infineon.com/dgdl/Infineon-BAT60ASERIES-DS-v01_01-en.pdf?fileId=db3a304313d846880113def70c9304a9" H 2050 975 50  0001 C CNN
	1    2050 975 
	-1   0    0    1   
$EndComp
$Comp
L power:+5V #PWR?
U 1 1
P 2250 925
AR Path="/5E929DEB/5EC1C090" Ref="#PWR?"  Part="1" 
AR Path="/5EC1C090" Ref="#PWR09"  Part="1" 
F 0 "#PWR09" H 2250 775 50  0001 C CNN
F 1 "+5V" H 2265 1098 50  0000 C CNN
F 2 "" H 2250 925 50  0001 C CNN
F 3 "" H 2250 925 50  0001 C CNN
	1    2250 925 
	1    0    0    -1  
$EndComp
$Comp
L power:GND #PWR016
U 1 1
P 3025 1675
F 0 "#PWR016" H 3025 1425 50  0001 C CNN
F 1 "GND" H 3030 1502 50  0000 C CNN
F 2 "" H 3025 1675 50  0001 C CNN
F 3 "" H 3025 1675 50  0001 C CNN
	1    3025 1675
	-1   0    0    -1  
$EndComp
Wire Wire Line
	2250 975  2250 925 
$Comp
L Power_Protection:USBLC6-2SC6 U2
U 1 1
P 3475 1625
F 0 "U2" V 3825 1350 50  0000 C CNN
F 1 "USBLC6-2SC6" V 3125 2025 50  0000 C CNN
F 2 "01_Packages:SOT-23-6" H 3475 1125 50  0001 C CNN
F 3 "https://www.st.com/resource/en/datasheet/usblc6-2.pdf" H 3675 1975 50  0001 C CNN
	1    3475 1625
	0    1    -1   0   
$EndComp
$Comp
L 00_Components:USB_C_Socket_USB2.0 J1
U 1 1
P 1250 1575
F 0 "J1" H 1357 2442 50  0000 C CNN
F 1 "USB_C_Socket_USB2.0" H 1357 2351 50  0000 C CNN
F 2 "01_Connectors:USB_C_Socket-C319148" H 1400 1575 50  0001 C CNN
F 3 "" H 1400 1575 50  0001 C CNN
	1    1250 1575
	1    0    0    -1  
$EndComp
Wire Wire Line
	950  2525 950  2475
NoConn ~ 1850 2175
NoConn ~ 1850 2075
$Comp
L Device:R_Small R11
U 1 1
P 2000 1275
F 0 "R11" V 1950 1125 39  0000 L CNN
F 1 "5k1" V 2050 1350 39  0000 L CNN
F 2 "01_Passives:R_0603" H 2000 1275 50  0001 C CNN
F 3 "~" H 2000 1275 50  0001 C CNN
	1    2000 1275
	0    1    1    0   
$EndComp
Wire Wire Line
	1850 1275 1900 1275
Wire Wire Line
	1850 1175 1900 1175
$Comp
L power:GND #PWR029
U 1 1
P 2200 1325
F 0 "#PWR029" H 2200 1075 50  0001 C CNN
F 1 "GND" H 2205 1152 50  0000 C CNN
F 2 "" H 2200 1325 50  0001 C CNN
F 3 "" H 2200 1325 50  0001 C CNN
	1    2200 1325
	1    0    0    -1  
$EndComp
Wire Wire Line
	2100 1275 2200 1275
Wire Wire Line
	2200 1275 2200 1325
Wire Wire Line
	2100 1175 2200 1175
Wire Wire Line
	2200 1175 2200 1275
Connection ~ 2200 1275
Wire Wire Line
	1975 1475 1850 1475
Wire Wire Line
	2025 1575 2025 1775
Wire Wire Line
	2025 1575 2600 1575
Wire Wire Line
	1975 1575 1850 1575
Wire Wire Line
	1975 1575 1975 1475
Wire Wire Line
	2025 1775 1950 1775
Wire Wire Line
	2600 1675 1975 1675
Wire Wire Line
	1975 1675 1975 1575
Connection ~ 1975 1575
Wire Wire Line
	1850 1675 1950 1675
Wire Wire Line
	1950 1675 1950 1775
Connection ~ 1950 1775
Wire Wire Line
	1950 1775 1850 1775
$Comp
L Device:LED_Small_ALT D4
U 1 1
P 5375 4000
F 0 "D4" H 5325 3950 50  0000 R CNN
F 1 "GREEN" H 5175 3950 50  0000 R CNN
F 2 "01_Passives:LED_0603" V 5375 4000 50  0001 C CNN
F 3 "C205443" H 4675 3950 50  0001 C CNN
	1    5375 4000
	1    0    0    1   
$EndComp
$EndSCHEMATC
